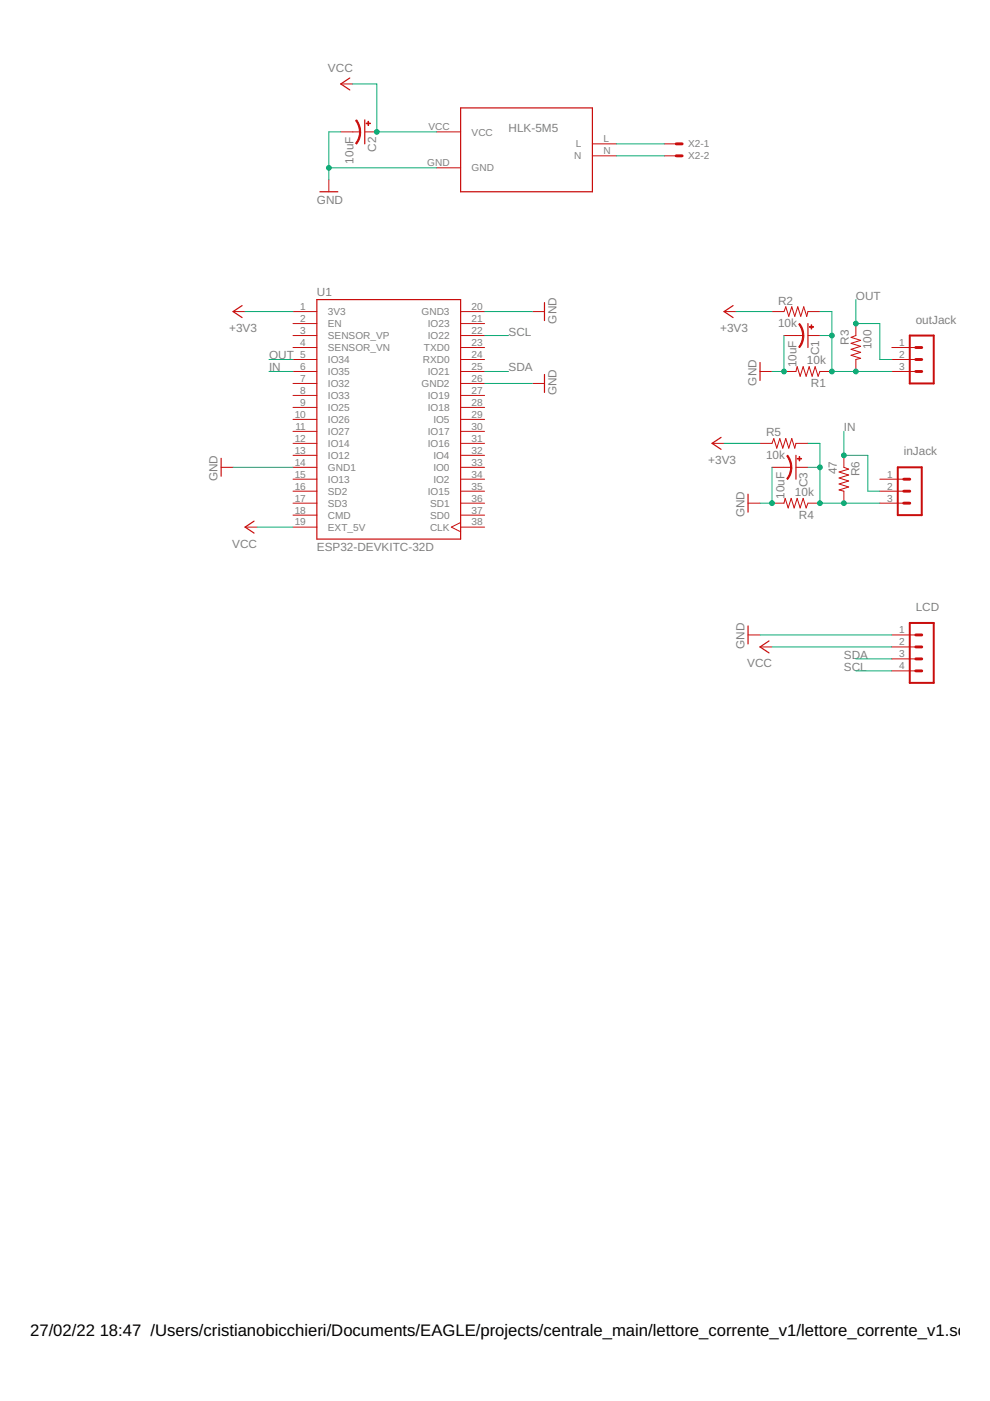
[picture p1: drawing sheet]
<svg xmlns="http://www.w3.org/2000/svg" width="210mm" height="297mm" viewBox="0 0 210 297" stroke-linecap="round" stroke-linejoin="round" font-family="sans-serif">
<g fill="none" stroke="#c90d0c" stroke-width=".25">
<path d="M74.2 16.5l-1.9 1.3 1.9 1.3M77.3 25.4v5.1M97.7 22.9h27.9v17.8h-27.9zM67.8 40.7h3.8M51.3 64.8l-1.9 1.3 1.9 1.2M67.2 63.5h30.5v50.8h-30.5zM115.4 64.2v3.8M115.4 79.4v3.8M155.4 64.8l-1.9 1.3 1.9 1.2M161.1 76.9v3.8M171.3 68.6v5.1M46.9 97.2v3.8"/>
<path d="M152.9 92.7l-1.9 1.3 1.9 1.3M168.8 96.5v5.1M53.9 110.5l-1.9 1.3 1.9 1.2M158.6 104.8v3.8M158.6 132.7v3.8M163 135.9l-1.9 1.3 1.9 1.2"/>
</g>
<g fill="none" stroke="#c90d0c" stroke-width=".21">
<path d="M72.3 17.8h2.5M69.7 38.1v2.6M72.3 28h4M77.3 28h2.6M92.6 28h5.1M92.6 35.6h5.1M125.6 33h5.1M125.6 30.5h5.1M140.8 33h2.6M140.8 30.5h2.6M49.4 66.1h2.6M62.1 66.1h5.1"/>
<path d="M62.1 68.6h5.1M62.1 71.1h5.1M62.1 73.7h5.1M62.1 76.2h5.1M62.1 78.8h5.1M97.7 66.1h5M97.7 68.6h5M97.7 71.1h5M97.7 73.7h5M97.7 76.2h5M97.7 78.8h5M112.9 66.1h2.5"/>
<path d="M153.5 66.1h2.6M161.1 78.8h2.6M163.7 66.1h2.5l.4-1.1 .6 2.1 .7-2.1 .6 2.1 .6-2.1 .7 2.1 .6-2.1 .6 2.1 .3-1h2.5M166.2 71.1h4.1M166.2 78.8h2.6l.2-1.1 .7 2.1 .6-2.1 .6 2.1 .7-2.1 .6 2.1 .6-2.1 .7 2.1 .3-1h2.6M171.3 71.1h2.5M181.5 68.6v2.5l-1.1 .4 2.1 .7-2.1 .6 2.1 .6-2.1 .7 2.1 .6-2.1 .6 2.1 .7-1 .2v2.6M189.1 73.7h5.1M189.1 76.2h5.1M189.1 78.8h5.1M46.9 99.1h2.5M62.1 81.3h5.1"/>
<path d="M62.1 83.8h5.1M62.1 86.4h5.1M62.1 88.9h5.1M62.1 91.5h5.1M62.1 94h5.1M62.1 96.5h5.1M62.1 99.1h5.1M97.7 81.3h5M97.7 83.8h5M97.7 86.4h5M97.7 88.9h5M97.7 91.5h5"/>
<path d="M97.7 94h5M97.7 96.5h5M97.7 99.1h5M112.9 81.3h2.5M151 94h2.5M161.1 94h2.6l.4-1 .6 2 .6-2 .7 2 .6-2 .6 2 .7-2 .6 2 .3-1h2.5M163.7 99.1h4M168.8 99.1h2.5M178.9 96.5v2.6l1 .4-2 .6 2 .6-2 .6 2 .7-2 .6 2 .7-2 .6 1 .2v2.6M52 111.8h2.5M62.1 101.6h5.1M62.1 104.1h5.1"/>
<path d="M62.1 106.7h5.1M62.1 109.2h5.1M62.1 111.8h5.1M97.7 101.6h5M97.7 104.1h5M97.7 106.7h5M97.7 109.2h5M97.7 111.8h5M97.7 110.8l-2 1 2 1M158.6 106.7h2.5M163.7 106.7h2.5l.3-1 .6 2 .6-2 .7 2 .6-2 .7 2 .6-2 .6 2 .4-1h2.5M186.5 101.6h5.1"/>
<path d="M186.5 104.1h5.1M186.5 106.7h5.1M158.6 134.6h2.5M161.1 137.2h2.6M189.1 134.6h5.1M189.1 137.2h5.1M189.1 139.7h5.1M189.1 142.2h5.1"/>
</g>
<path d="M192.9 71.1h5.1v10.2h-5.1zM190.4 99.1h5v10.1h-5zM192.9 132.1h5.1v12.7h-5.1z" fill="none" stroke="#c90d0c" stroke-width=".42"/>
<path d="M143.4 33h1.2M143.4 30.5h1.2M194.2 78.8h1.2M194.2 76.2h1.2M194.2 73.7h1.2M191.6 106.7h1.3M191.6 104.1h1.3M191.6 101.6h1.3M194.2 139.7h1.2M194.2 137.2h1.2M194.2 134.6h1.2M194.2 142.2h1.2" fill="none" stroke="#c90d0c" stroke-width=".61"/>
<g fill="#c90d0c" stroke="#c90d0c" stroke-width=".21">
<path d="M170.2 71.1h.2l-.2 1.4-.7 1.2-.1-.1 .5-.9z" fill-rule="evenodd"/>
<path d="M169.4 68.7l.1-.1 .5 .7 .3 1 .1 .8h-.2l-.2-1z" fill-rule="evenodd"/>
<path d="M76.2 28h.3l-.1 .8-.3 1-.5 .7-.2-.1 .7-1.4z" fill-rule="evenodd"/>
<path d="M75.4 25.6l.2-.2 .4 .7 .4 1.1 .1 .8h-.3l-.1-1.1z" fill-rule="evenodd"/>
<path d="M167.6 99.1h.3l-.2 1.3-.7 1.2-.2-.1 .5-.9z" fill-rule="evenodd"/>
<path d="M166.8 96.7l.2-.2 .4 .7 .4 1.1 .1 .8h-.3l-.1-1z" fill-rule="evenodd"/>
</g>
<g fill="#c90d0c" stroke="#c90d0c" stroke-width=".21">
<path d="M172 68.9h.1v.9h-.1z"/>
<path d="M171.6 69.3h.9v.1h-.9z"/>
<path d="M78 25.7h.1v.9h-.1z"/>
<path d="M77.6 26.1h.9v.1h-.9z"/>
<path d="M169.4 96.8h.2v.9h-.2z"/>
<path d="M169.1 97.2h.8v.1h-.8z"/>
</g>
<g fill="none" stroke="#0dab76" stroke-width=".21">
<path d="M74.8 17.8h5.1v10.2h12.7M69.7 35.6h22.9M72.3 28h-2.6v10.1M130.7 33h10.1M130.7 30.5h10.1M52 66.1h10.1M57 78.8h5.1M57 76.2h5.1M102.7 66.1h10.2M102.7 78.8h5.1M102.7 71.1h5.1M156.1 66.1h7.6"/>
<path d="M166.2 71.1v7.7h-2.5M173.8 66.1h2.6v12.7h12.7M173.8 71.1h2.6M181.5 63.5v5.1h5v7.6h2.6M49.4 99.1h12.7M102.7 81.3h10.2M153.5 94h7.6M163.7 99.1v7.6h-2.6M171.3 99.1h2.5M171.3 94h2.5v12.7h12.7M178.9 91.5v5h5.1v7.6h2.5M54.5 111.8h7.6"/>
<path d="M161.1 134.6h28M163.7 137.2h25.4M181.5 139.7h7.6M181.5 142.2h7.6"/>
</g>
<g fill="#0dab76" stroke="#0dab76" stroke-width=".21">
<circle cx="69.7" cy="35.6" r=".51"/>
<circle cx="166.2" cy="78.8" r=".51"/>
<circle cx="163.7" cy="106.7" r=".51"/>
<circle cx="79.9" cy="28" r=".51"/>
<circle cx="176.4" cy="71.1" r=".51"/>
<circle cx="176.4" cy="78.8" r=".51"/>
<circle cx="181.5" cy="78.8" r=".51"/>
<circle cx="173.8" cy="99.1" r=".51"/>
<circle cx="173.8" cy="106.7" r=".51"/>
<circle cx="178.9" cy="106.7" r=".51"/>
<circle cx="181.5" cy="68.6" r=".51"/>
<circle cx="178.9" cy="96.5" r=".51"/>
</g>
<g font-size="3.5">
<text x="6.4" y="283.3">27/02/22</text>
<text x="21.1" y="283.3">18:47 /Users/cristianobicchieri/Documents/EAGLE/projects/centrale_main/lettore_corrente_v1/lettore_corrente_v1.sch (S</text>
</g>
<g font-size="2.5" fill="#808080">
<text x="69.5" y="15.3">VCC</text>
<text x="107.8" y="28">HLK-5M5</text>
<text x="74.9" y="34.7" transform="rotate(-90 74.9 34.7)">10uF</text>
<text x="79.8" y="32.2" transform="rotate(-90 79.8 32.2)">C2</text>
<text x="67.2" y="43.2">GND</text>
<text x="67.2" y="62.9">U1</text>
<text x="165" y="64.6">R2</text>
<text x="181.5" y="63.5">OUT</text>
<text x="48.6" y="70.4">+3V3</text>
<text x="107.8" y="71.1">SCL</text>
<text x="118" y="68.6" transform="rotate(-90 118 68.6)">GND</text>
<text x="152.7" y="70.4">+3V3</text>
<text x="165" y="69.4">10k</text>
<text x="194.2" y="68.6">outJack</text>
<text x="57" y="76.2">OUT</text>
<text x="168.9" y="77.8" transform="rotate(-90 168.9 77.8)">10uF</text>
<text x="171.1" y="77.2">10k</text>
<text x="173.7" y="75.3" transform="rotate(-90 173.7 75.3)">C1</text>
<text x="180" y="73.1" transform="rotate(-90 180 73.1)">R3</text>
<text x="184.8" y="74" transform="rotate(-90 184.8 74)">100</text>
<text x="57" y="78.8">IN</text>
<text x="107.8" y="78.8">SDA</text>
<text x="118" y="83.8" transform="rotate(-90 118 83.8)">GND</text>
<text x="160.4" y="81.8" transform="rotate(-90 160.4 81.8)">GND</text>
<text x="171.9" y="82">R1</text>
<text x="162.4" y="92.5">R5</text>
<text x="178.9" y="91.5">IN</text>
<text x="150.2" y="98.3">+3V3</text>
<text x="162.4" y="97.3">10k</text>
<text x="177.4" y="100.6" transform="rotate(-90 177.4 100.6)">47</text>
<text x="182.2" y="101" transform="rotate(-90 182.2 101)">R6</text>
<text x="191.6" y="96.5">inJack</text>
<text x="46.1" y="102.1" transform="rotate(-90 46.1 102.1)">GND</text>
<text x="166.4" y="105.8" transform="rotate(-90 166.4 105.8)">10uF</text>
<text x="168.6" y="105.2">10k</text>
<text x="171.2" y="103.3" transform="rotate(-90 171.2 103.3)">C3</text>
<text x="157.8" y="109.7" transform="rotate(-90 157.8 109.7)">GND</text>
<text x="169.4" y="110">R4</text>
<text x="49.2" y="116.1">VCC</text>
<text x="67.2" y="116.9">ESP32-DEVKITC-32D</text>
<text x="194.2" y="129.5">LCD</text>
<text x="157.8" y="137.6" transform="rotate(-90 157.8 137.6)">GND</text>
<text x="158.4" y="141.5">VCC</text>
<text x="178.9" y="139.7">SDA</text>
<text x="178.9" y="142.2">SCL</text>
</g>
<g font-size="2.1" fill="#808080">
<text x="90.8" y="27.6">VCC</text>
<text x="100" y="28.7">VCC</text>
<text x="90.6" y="35.2">GND</text>
<text x="121.7" y="33.8">N</text>
<text x="122.1" y="31.3">L</text>
<text x="127.9" y="32.7">N</text>
<text x="127.9" y="30.2">L</text>
<text x="145.9" y="33.8">X2-2</text>
<text x="145.9" y="31.3">X2-1</text>
<text x="100" y="36.3">GND</text>
<text x="63.7" y="65.7">1</text>
<text x="100" y="65.7">20</text>
<text x="63.7" y="68.2">2</text>
<text x="63.7" y="70.8">3</text>
<text x="69.5" y="66.8">3V3</text>
<text x="69.5" y="69.4">EN</text>
<text x="69.5" y="71.9">SENSOR_VP</text>
<text x="89.4" y="66.8">GND3</text>
<text x="90.7" y="71.9">IO22</text>
<text x="90.7" y="69.4">IO23</text>
<text x="100" y="70.8">22</text>
<text x="100" y="68.2">21</text>
<text x="63.7" y="73.3">4</text>
<text x="63.7" y="75.9">5</text>
<text x="69.5" y="74.4">SENSOR_VN</text>
<text x="69.5" y="77">IO34</text>
<text x="89.6" y="77">RXD0</text>
<text x="89.9" y="74.4">TXD0</text>
<text x="100" y="75.9">24</text>
<text x="100" y="73.3">23</text>
<text x="190.6" y="73.3">1</text>
<text x="190.6" y="75.9">2</text>
<text x="63.7" y="78.4">6</text>
<text x="63.7" y="80.9">7</text>
<text x="63.7" y="83.5">8</text>
<text x="69.5" y="79.5">IO35</text>
<text x="69.5" y="82.1">IO32</text>
<text x="89.4" y="82.1">GND2</text>
<text x="90.7" y="79.5">IO21</text>
<text x="100" y="83.5">27</text>
<text x="100" y="80.9">26</text>
<text x="100" y="78.4">25</text>
<text x="190.6" y="78.4">3</text>
<text x="62.5" y="88.6">10</text>
<text x="63.7" y="86">9</text>
<text x="69.5" y="84.6">IO33</text>
<text x="69.5" y="87.1">IO25</text>
<text x="69.5" y="89.7">IO26</text>
<text x="90.7" y="87.1">IO18</text>
<text x="90.7" y="84.6">IO19</text>
<text x="91.9" y="89.7">IO5</text>
<text x="100" y="88.6">29</text>
<text x="100" y="86">28</text>
<text x="62.5" y="93.6">12</text>
<text x="62.6" y="91.1">11</text>
<text x="69.5" y="92.2">IO27</text>
<text x="69.5" y="94.8">IO14</text>
<text x="90.7" y="94.8">IO16</text>
<text x="90.7" y="92.2">IO17</text>
<text x="100" y="93.6">31</text>
<text x="100" y="91.1">30</text>
<text x="62.5" y="96.2">13</text>
<text x="62.5" y="98.7">14</text>
<text x="62.5" y="101.3">15</text>
<text x="69.5" y="97.3">IO12</text>
<text x="69.5" y="99.8">GND1</text>
<text x="91.9" y="99.8">IO0</text>
<text x="91.9" y="97.3">IO4</text>
<text x="100" y="101.3">34</text>
<text x="100" y="98.7">33</text>
<text x="100" y="96.2">32</text>
<text x="188.1" y="101.3">1</text>
<text x="62.5" y="103.8">16</text>
<text x="62.5" y="106.3">17</text>
<text x="69.5" y="102.4">IO13</text>
<text x="69.5" y="104.9">SD2</text>
<text x="69.5" y="107.5">SD3</text>
<text x="90.7" y="104.9">IO15</text>
<text x="91.2" y="107.5">SD1</text>
<text x="91.9" y="102.4">IO2</text>
<text x="100" y="106.3">36</text>
<text x="100" y="103.8">35</text>
<text x="188.1" y="103.8">2</text>
<text x="188.1" y="106.3">3</text>
<text x="62.5" y="108.9">18</text>
<text x="62.5" y="111.4">19</text>
<text x="69.5" y="110">CMD</text>
<text x="69.5" y="112.5">EXT_5V</text>
<text x="91.2" y="112.5">CLK</text>
<text x="91.2" y="110">SD0</text>
<text x="100" y="111.4">38</text>
<text x="100" y="108.9">37</text>
<text x="190.6" y="134.3">1</text>
<text x="190.6" y="136.8">2</text>
<text x="190.6" y="139.3">3</text>
<text x="190.6" y="141.9">4</text>
</g>
</svg>
